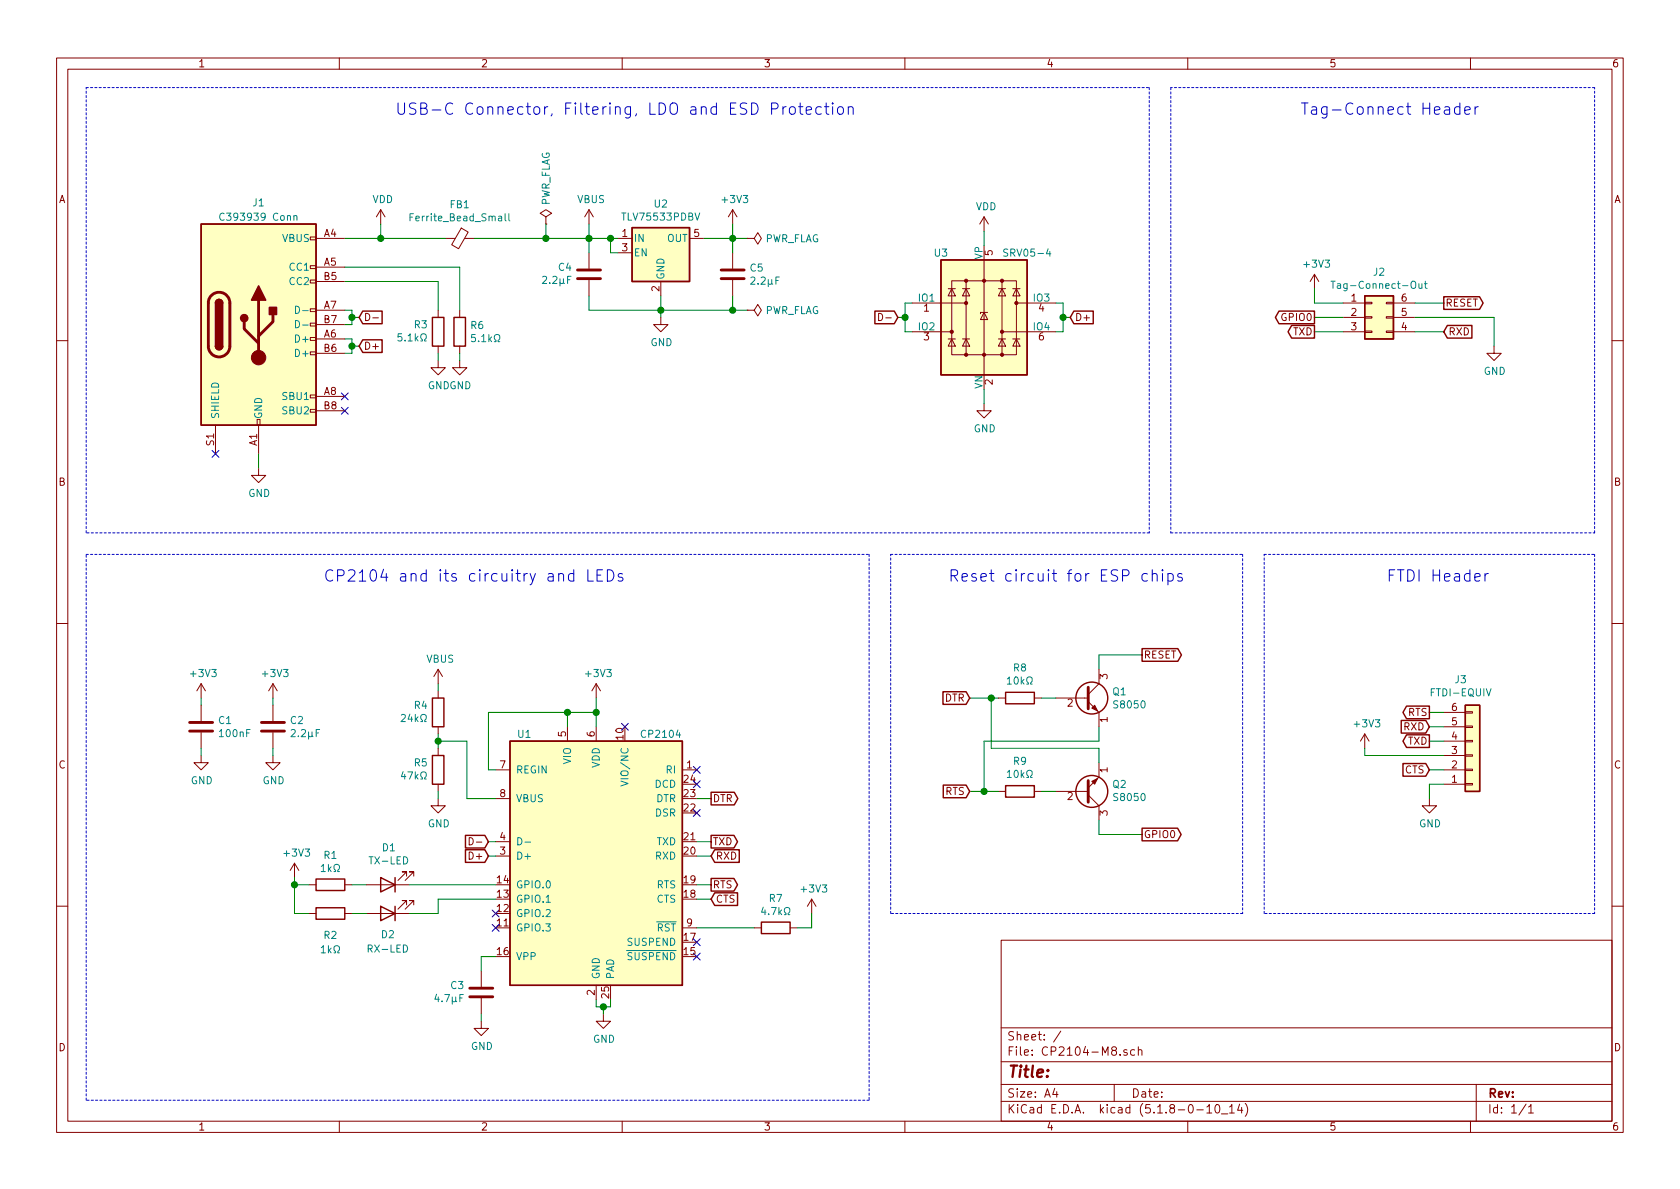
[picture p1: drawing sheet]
EESchema Schematic File Version 4
EELAYER 30 0
EELAYER END
$Descr A4 11693 8268
encoding utf-8
Sheet 1 1
Title ""
Date ""
Rev ""
Comp ""
Comment1 ""
Comment2 ""
Comment3 ""
Comment4 ""
$EndDescr
$Comp
L Interface_USB:CP2104 U1
U 1 1
P 4150 5950
F 0 "U1" H 3650 6800 50  0000 C CNN
F 1 "CP2104" H 4600 6800 50  0000 C CNN
F 2 "Package_DFN_QFN:QFN-24-1EP_4x4mm_P0.5mm_EP2.6x2.6mm" H 4300 5000 50  0001 L CNN
F 3 "https://www.silabs.com/documents/public/data-sheets/cp2104.pdf" H 3600 7200 50  0001 C CNN
F 4 "C47742" H 4150 5950 50  0001 C CNN "LCSC Part #"
	1    4150 5950
	1    0    0    -1  
$EndComp
$Comp
L Transistor_BJT:S8050 Q1
U 1 1
P 7550 4850
F 0 "Q1" H 7740 4896 50  0000 L CNN
F 1 "S8050" H 7740 4805 50  0000 L CNN
F 2 "Package_TO_SOT_SMD:SOT-23" H 7750 4775 50  0001 L CIN
F 3 "http://www.unisonic.com.tw/datasheet/S8050.pdf" H 7550 4850 50  0001 L CNN
F 4 "C2146" H 7550 4850 50  0001 C CNN "LCSC Part #"
	1    7550 4850
	1    0    0    -1  
$EndComp
$Comp
L Transistor_BJT:S8050 Q2
U 1 1
P 7550 5500
F 0 "Q2" H 7740 5454 50  0000 L CNN
F 1 "S8050" H 7740 5545 50  0000 L CNN
F 2 "Package_TO_SOT_SMD:SOT-23" H 7750 5425 50  0001 L CIN
F 3 "http://www.unisonic.com.tw/datasheet/S8050.pdf" H 7550 5500 50  0001 L CNN
F 4 "C2146" H 7550 5500 50  0001 C CNN "LCSC Part #"
	1    7550 5500
	1    0    0    1   
$EndComp
$Comp
L Device:R R8
U 1 1
P 7100 4850
F 0 "R8" V 7307 4850 50  0000 C CNN
F 1 "10kΩ" V 7216 4850 50  0000 C CNN
F 2 "Resistor_SMD:R_0402_1005Metric" V 7030 4850 50  0001 C CNN
F 3 "~" H 7100 4850 50  0001 C CNN
F 4 "C25744" H 7100 4850 50  0001 C CNN "LCSC Part #"
	1    7100 4850
	0    -1   -1   0   
$EndComp
$Comp
L Device:R R9
U 1 1
P 7100 5500
F 0 "R9" V 7307 5500 50  0000 C CNN
F 1 "10kΩ" V 7216 5500 50  0000 C CNN
F 2 "Resistor_SMD:R_0402_1005Metric" V 7030 5500 50  0001 C CNN
F 3 "~" H 7100 5500 50  0001 C CNN
F 4 "C25744" H 7100 5500 50  0001 C CNN "LCSC Part #"
	1    7100 5500
	0    -1   -1   0   
$EndComp
Wire Wire Line
	7250 5500 7350 5500
Wire Wire Line
	7250 4850 7350 4850
Text GLabel 6750 4850 0    50   Input ~ 0
DTR
Text GLabel 6750 5500 0    50   Input ~ 0
RTS
Wire Wire Line
	6750 5500 6850 5500
Wire Wire Line
	6750 4850 6900 4850
Wire Wire Line
	7650 5200 6900 5200
Wire Wire Line
	6900 5200 6900 4850
Wire Wire Line
	7650 5200 7650 5300
Connection ~ 6900 4850
Wire Wire Line
	6900 4850 6950 4850
Connection ~ 6850 5500
Wire Wire Line
	6850 5500 6950 5500
Text GLabel 7950 4550 2    50   Output ~ 0
RESET
Text GLabel 7950 5800 2    50   Output ~ 0
GPIO0
Wire Wire Line
	7950 5800 7650 5800
Wire Wire Line
	7650 5800 7650 5700
Wire Wire Line
	7650 4650 7650 4550
Wire Wire Line
	7650 4550 7950 4550
$Comp
L Connector_Generic:Conn_02x03_Counter_Clockwise J2
U 1 1
P 9550 2200
F 0 "J2" H 9600 2517 50  0000 C CNN
F 1 "Tag-Connect-Out" H 9600 2426 50  0000 C CNN
F 2 "Connector_IDC:IDC-Header_2x03_P2.54mm_Vertical" H 9550 2200 50  0001 C CNN
F 3 "~" H 9550 2200 50  0001 C CNN
	1    9550 2200
	1    0    0    -1  
$EndComp
$Comp
L Connector_Generic:Conn_01x06 J3
U 1 1
P 10250 5250
F 0 "J3" H 10168 4725 50  0000 C CNN
F 1 "FTDI-EQUIV" H 10168 4816 50  0000 C CNN
F 2 "Connector_PinSocket_2.54mm:PinSocket_1x06_P2.54mm_Horizontal" H 10250 5250 50  0001 C CNN
F 3 "~" H 10250 5250 50  0001 C CNN
	1    10250 5250
	1    0    0    1   
$EndComp
$Comp
L power:GND #PWR023
U 1 1
P 9950 5550
F 0 "#PWR023" H 9950 5300 50  0001 C CNN
F 1 "GND" H 9955 5377 50  0000 C CNN
F 2 "" H 9950 5550 50  0001 C CNN
F 3 "" H 9950 5550 50  0001 C CNN
	1    9950 5550
	1    0    0    -1  
$EndComp
Wire Wire Line
	9950 5550 9950 5450
Wire Wire Line
	9950 5450 10050 5450
$Comp
L Connector:USB_C_Receptacle_USB2.0 J1
U 1 1
P 1800 2250
F 0 "J1" H 1800 3100 50  0000 C CNN
F 1 "C393939 Conn" H 1800 3000 50  0000 C CNN
F 2 "Connector_USB:USB_C_Receptacle_HRO_TYPE-C-31-M-12" H 1950 2250 50  0001 C CNN
F 3 "https://www.usb.org/sites/default/files/documents/usb_type-c.zip" H 1950 2250 50  0001 C CNN
	1    1800 2250
	1    0    0    -1  
$EndComp
$Comp
L power:GND #PWR03
U 1 1
P 1800 3250
F 0 "#PWR03" H 1800 3000 50  0001 C CNN
F 1 "GND" H 1805 3077 50  0000 C CNN
F 2 "" H 1800 3250 50  0001 C CNN
F 3 "" H 1800 3250 50  0001 C CNN
	1    1800 3250
	1    0    0    -1  
$EndComp
Wire Wire Line
	1800 3250 1800 3150
Wire Wire Line
	2400 2250 2450 2250
Wire Wire Line
	2450 2250 2450 2200
Wire Wire Line
	2450 2150 2400 2150
Wire Wire Line
	2400 2350 2450 2350
Wire Wire Line
	2450 2350 2450 2400
Wire Wire Line
	2450 2450 2400 2450
$Comp
L Device:Ferrite_Bead_Small FB1
U 1 1
P 3200 1650
F 0 "FB1" V 2963 1650 50  0000 C CNN
F 1 "Ferrite_Bead_Small" V 3054 1650 50  0000 C CNN
F 2 "Inductor_SMD:L_0805_2012Metric" V 3130 1650 50  0001 C CNN
F 3 "~" H 3200 1650 50  0001 C CNN
F 4 "C1015" H 3200 1650 50  0001 C CNN "LCSC Part #"
	1    3200 1650
	0    1    1    0   
$EndComp
Wire Wire Line
	3100 1650 2650 1650
Text GLabel 9950 4950 0    50   Output ~ 0
RTS
Text GLabel 9950 5050 0    50   Input ~ 0
RXD
Text GLabel 9950 5150 0    50   Output ~ 0
TXD
Text GLabel 9950 5350 0    50   Input ~ 0
CTS
Wire Wire Line
	9950 5350 10050 5350
Wire Wire Line
	10050 5150 9950 5150
Wire Wire Line
	9950 5050 10050 5050
Wire Wire Line
	10050 4950 9950 4950
Text GLabel 4950 5850 2    50   Output ~ 0
TXD
Text GLabel 4950 5950 2    50   Input ~ 0
RXD
Text GLabel 4950 6150 2    50   Output ~ 0
RTS
Text GLabel 4950 6250 2    50   Input ~ 0
CTS
Wire Wire Line
	4950 6250 4850 6250
Wire Wire Line
	4850 6150 4950 6150
Wire Wire Line
	4950 5950 4850 5950
Wire Wire Line
	4850 5850 4950 5850
$Comp
L Device:LED D1
U 1 1
P 2700 6150
F 0 "D1" H 2693 5895 50  0000 C CNN
F 1 "TX-LED" H 2693 5986 50  0000 C CNN
F 2 "LED_SMD:LED_0603_1608Metric" H 2700 6150 50  0001 C CNN
F 3 "~" H 2700 6150 50  0001 C CNN
F 4 "C72043" H 2700 6150 50  0001 C CNN "LCSC Part #"
	1    2700 6150
	-1   0    0    1   
$EndComp
$Comp
L Device:LED D2
U 1 1
P 2700 6350
F 0 "D2" H 2700 6500 50  0000 C CNN
F 1 "RX-LED" H 2700 6600 50  0000 C CNN
F 2 "LED_SMD:LED_0603_1608Metric" H 2700 6350 50  0001 C CNN
F 3 "~" H 2700 6350 50  0001 C CNN
F 4 "C72041" H 2700 6350 50  0001 C CNN "LCSC Part #"
	1    2700 6350
	-1   0    0    1   
$EndComp
$Comp
L power:+3V3 #PWR021
U 1 1
P 9150 2000
F 0 "#PWR021" H 9150 1850 50  0001 C CNN
F 1 "+3V3" H 9165 2173 50  0000 C CNN
F 2 "" H 9150 2000 50  0001 C CNN
F 3 "" H 9150 2000 50  0001 C CNN
	1    9150 2000
	1    0    0    -1  
$EndComp
Text GLabel 9150 2200 0    50   Output ~ 0
GPIO0
Text GLabel 9150 2300 0    50   Output ~ 0
TXD
Text GLabel 10050 2300 2    50   Input ~ 0
RXD
Text GLabel 10050 2100 2    50   Output ~ 0
RESET
Wire Wire Line
	10050 2100 9850 2100
Wire Wire Line
	9150 2000 9150 2100
Wire Wire Line
	9150 2100 9350 2100
Wire Wire Line
	9150 2200 9350 2200
Wire Wire Line
	9850 2300 10050 2300
$Comp
L power:GND #PWR024
U 1 1
P 10400 2400
F 0 "#PWR024" H 10400 2150 50  0001 C CNN
F 1 "GND" H 10405 2227 50  0000 C CNN
F 2 "" H 10400 2400 50  0001 C CNN
F 3 "" H 10400 2400 50  0001 C CNN
	1    10400 2400
	1    0    0    -1  
$EndComp
Wire Wire Line
	10400 2400 10400 2200
Wire Wire Line
	10400 2200 9850 2200
Wire Wire Line
	9350 2300 9150 2300
Wire Wire Line
	4100 1750 4100 1650
Wire Wire Line
	4100 1650 4250 1650
$Comp
L power:GND #PWR016
U 1 1
P 4600 2200
F 0 "#PWR016" H 4600 1950 50  0001 C CNN
F 1 "GND" H 4605 2027 50  0000 C CNN
F 2 "" H 4600 2200 50  0001 C CNN
F 3 "" H 4600 2200 50  0001 C CNN
	1    4600 2200
	1    0    0    -1  
$EndComp
Wire Wire Line
	4600 2200 4600 2150
Connection ~ 4600 2150
Wire Wire Line
	4600 2150 4600 2050
Connection ~ 4100 1650
$Comp
L power:+3V3 #PWR017
U 1 1
P 5100 1550
F 0 "#PWR017" H 5100 1400 50  0001 C CNN
F 1 "+3V3" H 5115 1723 50  0000 C CNN
F 2 "" H 5100 1550 50  0001 C CNN
F 3 "" H 5100 1550 50  0001 C CNN
	1    5100 1550
	1    0    0    -1  
$EndComp
Wire Wire Line
	5100 1550 5100 1650
Connection ~ 5100 1650
Wire Wire Line
	5100 1650 5100 1750
$Comp
L power:+3V3 #PWR014
U 1 1
P 4150 4850
F 0 "#PWR014" H 4150 4700 50  0001 C CNN
F 1 "+3V3" H 4165 5023 50  0000 C CNN
F 2 "" H 4150 4850 50  0001 C CNN
F 3 "" H 4150 4850 50  0001 C CNN
	1    4150 4850
	1    0    0    -1  
$EndComp
Wire Wire Line
	3450 5350 3400 5350
Wire Wire Line
	3400 5350 3400 4950
Wire Wire Line
	3400 4950 3950 4950
Wire Wire Line
	3950 4950 3950 5050
Wire Wire Line
	3950 4950 4150 4950
Wire Wire Line
	4150 4950 4150 5050
Connection ~ 3950 4950
Wire Wire Line
	4150 4850 4150 4950
Connection ~ 4150 4950
Text GLabel 2500 2200 2    50   Input ~ 0
D-
Text GLabel 2500 2400 2    50   Input ~ 0
D+
Wire Wire Line
	2500 2400 2450 2400
Connection ~ 2450 2400
Wire Wire Line
	2450 2400 2450 2450
Wire Wire Line
	2500 2200 2450 2200
Connection ~ 2450 2200
Wire Wire Line
	2450 2200 2450 2150
$Comp
L Device:R R3
U 1 1
P 3050 2300
F 0 "R3" H 2981 2254 50  0000 R CNN
F 1 "5.1kΩ" H 2981 2345 50  0000 R CNN
F 2 "Resistor_SMD:R_0402_1005Metric" V 2980 2300 50  0001 C CNN
F 3 "~" H 3050 2300 50  0001 C CNN
F 4 "C25905" H 3050 2300 50  0001 C CNN "LCSC Part #"
	1    3050 2300
	1    0    0    1   
$EndComp
$Comp
L Device:R R6
U 1 1
P 3200 2300
F 0 "R6" H 3270 2346 50  0000 L CNN
F 1 "5.1kΩ" H 3270 2255 50  0000 L CNN
F 2 "Resistor_SMD:R_0402_1005Metric" V 3130 2300 50  0001 C CNN
F 3 "~" H 3200 2300 50  0001 C CNN
F 4 "C25905" H 3200 2300 50  0001 C CNN "LCSC Part #"
	1    3200 2300
	1    0    0    -1  
$EndComp
Wire Wire Line
	3050 2150 3050 1950
Wire Wire Line
	3050 1950 2400 1950
Wire Wire Line
	2400 1850 3200 1850
Wire Wire Line
	3200 1850 3200 2150
Wire Wire Line
	3300 1650 3800 1650
$Comp
L power:GND #PWR08
U 1 1
P 3050 2500
F 0 "#PWR08" H 3050 2250 50  0001 C CNN
F 1 "GND" H 3055 2327 50  0000 C CNN
F 2 "" H 3050 2500 50  0001 C CNN
F 3 "" H 3050 2500 50  0001 C CNN
	1    3050 2500
	1    0    0    -1  
$EndComp
$Comp
L power:GND #PWR011
U 1 1
P 3200 2500
F 0 "#PWR011" H 3200 2250 50  0001 C CNN
F 1 "GND" H 3205 2327 50  0000 C CNN
F 2 "" H 3200 2500 50  0001 C CNN
F 3 "" H 3200 2500 50  0001 C CNN
	1    3200 2500
	1    0    0    -1  
$EndComp
Wire Wire Line
	3200 2500 3200 2450
Wire Wire Line
	3050 2450 3050 2500
$Comp
L power:PWR_FLAG #FLG02
U 1 1
P 5200 1650
F 0 "#FLG02" H 5200 1725 50  0001 C CNN
F 1 "PWR_FLAG" V 5200 1778 50  0000 L CNN
F 2 "" H 5200 1650 50  0001 C CNN
F 3 "~" H 5200 1650 50  0001 C CNN
	1    5200 1650
	0    1    1    0   
$EndComp
Wire Wire Line
	5100 1650 5200 1650
$Comp
L Device:R R7
U 1 1
P 5400 6450
F 0 "R7" V 5193 6450 50  0000 C CNN
F 1 "4.7kΩ" V 5284 6450 50  0000 C CNN
F 2 "Resistor_SMD:R_0402_1005Metric" V 5330 6450 50  0001 C CNN
F 3 "~" H 5400 6450 50  0001 C CNN
F 4 "C25900" H 5400 6450 50  0001 C CNN "LCSC Part #"
	1    5400 6450
	0    1    1    0   
$EndComp
$Comp
L Device:R R4
U 1 1
P 3050 4950
F 0 "R4" H 2981 4904 50  0000 R CNN
F 1 "24kΩ" H 2981 4995 50  0000 R CNN
F 2 "Resistor_SMD:R_0402_1005Metric" V 2980 4950 50  0001 C CNN
F 3 "~" H 3050 4950 50  0001 C CNN
F 4 "C25769" H 3050 4950 50  0001 C CNN "LCSC Part #"
	1    3050 4950
	1    0    0    1   
$EndComp
$Comp
L Device:R R5
U 1 1
P 3050 5350
F 0 "R5" H 2981 5304 50  0000 R CNN
F 1 "47kΩ" H 2981 5395 50  0000 R CNN
F 2 "Resistor_SMD:R_0402_1005Metric" V 2980 5350 50  0001 C CNN
F 3 "~" H 3050 5350 50  0001 C CNN
F 4 "C25792" H 3050 5350 50  0001 C CNN "LCSC Part #"
	1    3050 5350
	1    0    0    1   
$EndComp
Wire Wire Line
	3050 5200 3050 5150
Wire Wire Line
	3050 5150 3250 5150
Wire Wire Line
	3250 5550 3450 5550
Connection ~ 3050 5150
Wire Wire Line
	3050 5150 3050 5100
$Comp
L power:GND #PWR010
U 1 1
P 3050 5550
F 0 "#PWR010" H 3050 5300 50  0001 C CNN
F 1 "GND" H 3055 5377 50  0000 C CNN
F 2 "" H 3050 5550 50  0001 C CNN
F 3 "" H 3050 5550 50  0001 C CNN
	1    3050 5550
	1    0    0    -1  
$EndComp
Wire Wire Line
	3050 5550 3050 5500
Wire Wire Line
	3250 5150 3250 5550
$Comp
L power:VBUS #PWR013
U 1 1
P 4100 1550
F 0 "#PWR013" H 4100 1400 50  0001 C CNN
F 1 "VBUS" H 4115 1723 50  0000 C CNN
F 2 "" H 4100 1550 50  0001 C CNN
F 3 "" H 4100 1550 50  0001 C CNN
	1    4100 1550
	1    0    0    -1  
$EndComp
$Comp
L power:VBUS #PWR09
U 1 1
P 3050 4750
F 0 "#PWR09" H 3050 4600 50  0001 C CNN
F 1 "VBUS" H 3065 4923 50  0000 C CNN
F 2 "" H 3050 4750 50  0001 C CNN
F 3 "" H 3050 4750 50  0001 C CNN
	1    3050 4750
	1    0    0    -1  
$EndComp
Wire Wire Line
	3050 4800 3050 4750
Wire Wire Line
	4100 1650 4100 1550
Text GLabel 3400 5850 0    50   Input ~ 0
D-
Text GLabel 3400 5950 0    50   Input ~ 0
D+
Wire Wire Line
	3400 5950 3450 5950
Wire Wire Line
	3450 5850 3400 5850
$Comp
L Power_Protection:SRV05-4 U3
U 1 1
P 6850 2200
F 0 "U3" H 6550 2650 50  0000 C CNN
F 1 "SRV05-4" H 7150 2650 50  0000 C CNN
F 2 "Package_TO_SOT_SMD:SOT-23-6" H 7550 1750 50  0001 C CNN
F 3 "http://www.onsemi.com/pub/Collateral/SRV05-4-D.PDF" H 6850 2200 50  0001 C CNN
F 4 "C85364" H 6850 2200 50  0001 C CNN "LCSC Part #"
	1    6850 2200
	1    0    0    -1  
$EndComp
Wire Wire Line
	6850 1600 6850 1700
$Comp
L power:GND #PWR020
U 1 1
P 6850 2800
F 0 "#PWR020" H 6850 2550 50  0001 C CNN
F 1 "GND" H 6855 2627 50  0000 C CNN
F 2 "" H 6850 2800 50  0001 C CNN
F 3 "" H 6850 2800 50  0001 C CNN
	1    6850 2800
	1    0    0    -1  
$EndComp
Wire Wire Line
	6850 2800 6850 2700
Wire Wire Line
	6350 2100 6300 2100
Wire Wire Line
	6300 2100 6300 2200
Wire Wire Line
	6300 2300 6350 2300
Wire Wire Line
	7350 2300 7400 2300
Wire Wire Line
	7400 2300 7400 2200
Wire Wire Line
	7400 2100 7350 2100
Text GLabel 6250 2200 0    50   Input ~ 0
D-
Text GLabel 7450 2200 2    50   Input ~ 0
D+
Wire Wire Line
	7450 2200 7400 2200
Connection ~ 7400 2200
Wire Wire Line
	7400 2200 7400 2100
Wire Wire Line
	6250 2200 6300 2200
Connection ~ 6300 2200
Wire Wire Line
	6300 2200 6300 2300
$Comp
L Device:C C3
U 1 1
P 3350 6900
F 0 "C3" H 3235 6854 50  0000 R CNN
F 1 "4.7µF" H 3235 6945 50  0000 R CNN
F 2 "Capacitor_SMD:C_0603_1608Metric" H 3388 6750 50  0001 C CNN
F 3 "~" H 3350 6900 50  0001 C CNN
F 4 "C19666" H 3350 6900 50  0001 C CNN "LCSC Part #"
	1    3350 6900
	1    0    0    1   
$EndComp
$Comp
L power:GND #PWR012
U 1 1
P 3350 7100
F 0 "#PWR012" H 3350 6850 50  0001 C CNN
F 1 "GND" H 3355 6927 50  0000 C CNN
F 2 "" H 3350 7100 50  0001 C CNN
F 3 "" H 3350 7100 50  0001 C CNN
	1    3350 7100
	1    0    0    -1  
$EndComp
$Comp
L power:GND #PWR015
U 1 1
P 4200 7050
F 0 "#PWR015" H 4200 6800 50  0001 C CNN
F 1 "GND" H 4205 6877 50  0000 C CNN
F 2 "" H 4200 7050 50  0001 C CNN
F 3 "" H 4200 7050 50  0001 C CNN
	1    4200 7050
	1    0    0    -1  
$EndComp
Wire Wire Line
	4200 7050 4200 7000
Wire Wire Line
	4200 7000 4150 7000
Wire Wire Line
	4150 7000 4150 6950
Wire Wire Line
	4200 7000 4250 7000
Wire Wire Line
	4250 7000 4250 6950
Connection ~ 4200 7000
Wire Wire Line
	3350 7100 3350 7050
Wire Wire Line
	3350 6750 3350 6650
Wire Wire Line
	3350 6650 3450 6650
$Comp
L Device:R R1
U 1 1
P 2300 6150
F 0 "R1" V 2093 6150 50  0000 C CNN
F 1 "1kΩ" V 2184 6150 50  0000 C CNN
F 2 "Resistor_SMD:R_0402_1005Metric" V 2230 6150 50  0001 C CNN
F 3 "~" H 2300 6150 50  0001 C CNN
F 4 "C11702" H 2300 6150 50  0001 C CNN "LCSC Part #"
	1    2300 6150
	0    1    1    0   
$EndComp
$Comp
L Device:R R2
U 1 1
P 2300 6350
F 0 "R2" V 2450 6350 50  0000 C CNN
F 1 "1kΩ" V 2550 6350 50  0000 C CNN
F 2 "Resistor_SMD:R_0402_1005Metric" V 2230 6350 50  0001 C CNN
F 3 "~" H 2300 6350 50  0001 C CNN
F 4 "C11702" H 2300 6350 50  0001 C CNN "LCSC Part #"
	1    2300 6350
	0    1    1    0   
$EndComp
Wire Wire Line
	2450 6350 2550 6350
Wire Wire Line
	2450 6150 2550 6150
Wire Wire Line
	2850 6150 3450 6150
Wire Wire Line
	3450 6250 3050 6250
Wire Wire Line
	3050 6250 3050 6350
Wire Wire Line
	3050 6350 2850 6350
$Comp
L power:+3V3 #PWR06
U 1 1
P 2050 6100
F 0 "#PWR06" H 2050 5950 50  0001 C CNN
F 1 "+3V3" H 2065 6273 50  0000 C CNN
F 2 "" H 2050 6100 50  0001 C CNN
F 3 "" H 2050 6100 50  0001 C CNN
	1    2050 6100
	1    0    0    -1  
$EndComp
Wire Wire Line
	2050 6100 2050 6150
Wire Wire Line
	2050 6150 2150 6150
Wire Wire Line
	2150 6350 2050 6350
Wire Wire Line
	2050 6350 2050 6150
Connection ~ 2050 6150
$Comp
L power:+3V3 #PWR018
U 1 1
P 5650 6350
F 0 "#PWR018" H 5650 6200 50  0001 C CNN
F 1 "+3V3" H 5665 6523 50  0000 C CNN
F 2 "" H 5650 6350 50  0001 C CNN
F 3 "" H 5650 6350 50  0001 C CNN
	1    5650 6350
	1    0    0    -1  
$EndComp
Wire Wire Line
	5650 6350 5650 6450
Wire Wire Line
	5650 6450 5550 6450
NoConn ~ 4350 5050
NoConn ~ 4850 5650
NoConn ~ 4850 5450
NoConn ~ 4850 5350
NoConn ~ 4850 6550
NoConn ~ 4850 6650
NoConn ~ 3450 6350
NoConn ~ 3450 6450
Text GLabel 4950 5550 2    50   Output ~ 0
DTR
Wire Wire Line
	4950 5550 4850 5550
Wire Wire Line
	7650 5150 7650 5050
Wire Wire Line
	6850 5500 6850 5150
Wire Wire Line
	6850 5150 7650 5150
$Comp
L power:+3V3 #PWR022
U 1 1
P 9500 5200
F 0 "#PWR022" H 9500 5050 50  0001 C CNN
F 1 "+3V3" H 9515 5373 50  0000 C CNN
F 2 "" H 9500 5200 50  0001 C CNN
F 3 "" H 9500 5200 50  0001 C CNN
	1    9500 5200
	1    0    0    -1  
$EndComp
Wire Wire Line
	9500 5200 9500 5250
Wire Wire Line
	9500 5250 10050 5250
Wire Wire Line
	5250 6450 4850 6450
$Comp
L power:PWR_FLAG #FLG01
U 1 1
P 3800 1550
F 0 "#FLG01" H 3800 1625 50  0001 C CNN
F 1 "PWR_FLAG" V 3800 1678 50  0000 L CNN
F 2 "" H 3800 1550 50  0001 C CNN
F 3 "~" H 3800 1550 50  0001 C CNN
	1    3800 1550
	1    0    0    -1  
$EndComp
Wire Wire Line
	3800 1550 3800 1650
Connection ~ 3800 1650
Wire Wire Line
	3800 1650 4100 1650
NoConn ~ 2400 2750
NoConn ~ 2400 2850
NoConn ~ 1500 3150
$Comp
L Regulator_Linear:TLV75533PDBV U2
U 1 1
P 4600 1750
F 0 "U2" H 4600 2092 50  0000 C CNN
F 1 "TLV75533PDBV" H 4600 2001 50  0000 C CNN
F 2 "Package_TO_SOT_SMD:SOT-23-5" H 4600 2075 50  0001 C CIN
F 3 "http://www.ti.com/lit/ds/symlink/tlv755p.pdf" H 4600 1800 50  0001 C CNN
	1    4600 1750
	1    0    0    -1  
$EndComp
Wire Wire Line
	4900 1650 5100 1650
Wire Wire Line
	4100 2150 4600 2150
$Comp
L power:PWR_FLAG #FLG03
U 1 1
P 5200 2150
F 0 "#FLG03" H 5200 2225 50  0001 C CNN
F 1 "PWR_FLAG" V 5200 2278 50  0000 L CNN
F 2 "" H 5200 2150 50  0001 C CNN
F 3 "~" H 5200 2150 50  0001 C CNN
	1    5200 2150
	0    1    1    0   
$EndComp
Wire Wire Line
	4600 2150 5100 2150
$Comp
L Device:C C5
U 1 1
P 5100 1900
F 0 "C5" H 5215 1946 50  0000 L CNN
F 1 "2.2µF" H 5215 1855 50  0000 L CNN
F 2 "Capacitor_SMD:C_0603_1608Metric" H 5138 1750 50  0001 C CNN
F 3 "~" H 5100 1900 50  0001 C CNN
F 4 "C23630" H 5100 1900 50  0001 C CNN "LCSC Part #"
	1    5100 1900
	1    0    0    -1  
$EndComp
Connection ~ 5100 2150
Wire Wire Line
	5100 2150 5200 2150
Wire Wire Line
	4300 1750 4250 1750
Wire Wire Line
	4250 1750 4250 1650
Connection ~ 4250 1650
Wire Wire Line
	4250 1650 4300 1650
$Comp
L Device:C C4
U 1 1
P 4100 1900
F 0 "C4" H 3985 1854 50  0000 R CNN
F 1 "2.2µF" H 3985 1945 50  0000 R CNN
F 2 "Capacitor_SMD:C_0603_1608Metric" H 4138 1750 50  0001 C CNN
F 3 "~" H 4100 1900 50  0001 C CNN
F 4 "C23630" H 4100 1900 50  0001 C CNN "LCSC Part #"
	1    4100 1900
	1    0    0    1   
$EndComp
Wire Wire Line
	5100 2050 5100 2150
Wire Wire Line
	4100 2050 4100 2150
$Comp
L power:VDD #PWR07
U 1 1
P 2650 1550
F 0 "#PWR07" H 2650 1400 50  0001 C CNN
F 1 "VDD" H 2665 1723 50  0000 C CNN
F 2 "" H 2650 1550 50  0001 C CNN
F 3 "" H 2650 1550 50  0001 C CNN
	1    2650 1550
	1    0    0    -1  
$EndComp
Wire Wire Line
	2650 1550 2650 1650
Connection ~ 2650 1650
Wire Wire Line
	2650 1650 2400 1650
$Comp
L power:VDD #PWR019
U 1 1
P 6850 1600
F 0 "#PWR019" H 6850 1450 50  0001 C CNN
F 1 "VDD" H 6865 1773 50  0000 C CNN
F 2 "" H 6850 1600 50  0001 C CNN
F 3 "" H 6850 1600 50  0001 C CNN
	1    6850 1600
	1    0    0    -1  
$EndComp
$Comp
L Device:C C1
U 1 1
P 1400 5050
F 0 "C1" H 1515 5096 50  0000 L CNN
F 1 "100nF" H 1515 5005 50  0000 L CNN
F 2 "Capacitor_SMD:C_0402_1005Metric" H 1438 4900 50  0001 C CNN
F 3 "~" H 1400 5050 50  0001 C CNN
F 4 "C1525" H 1400 5050 50  0001 C CNN "LCSC Part #"
	1    1400 5050
	1    0    0    -1  
$EndComp
$Comp
L Device:C C2
U 1 1
P 1900 5050
F 0 "C2" H 2015 5096 50  0000 L CNN
F 1 "2.2µF" H 2015 5005 50  0000 L CNN
F 2 "Capacitor_SMD:C_0603_1608Metric" H 1938 4900 50  0001 C CNN
F 3 "~" H 1900 5050 50  0001 C CNN
F 4 "C23630" H 1900 5050 50  0001 C CNN "LCSC Part #"
	1    1900 5050
	1    0    0    -1  
$EndComp
$Comp
L power:+3V3 #PWR01
U 1 1
P 1400 4850
F 0 "#PWR01" H 1400 4700 50  0001 C CNN
F 1 "+3V3" H 1415 5023 50  0000 C CNN
F 2 "" H 1400 4850 50  0001 C CNN
F 3 "" H 1400 4850 50  0001 C CNN
	1    1400 4850
	1    0    0    -1  
$EndComp
$Comp
L power:+3V3 #PWR04
U 1 1
P 1900 4850
F 0 "#PWR04" H 1900 4700 50  0001 C CNN
F 1 "+3V3" H 1915 5023 50  0000 C CNN
F 2 "" H 1900 4850 50  0001 C CNN
F 3 "" H 1900 4850 50  0001 C CNN
	1    1900 4850
	1    0    0    -1  
$EndComp
$Comp
L power:GND #PWR02
U 1 1
P 1400 5250
F 0 "#PWR02" H 1400 5000 50  0001 C CNN
F 1 "GND" H 1405 5077 50  0000 C CNN
F 2 "" H 1400 5250 50  0001 C CNN
F 3 "" H 1400 5250 50  0001 C CNN
	1    1400 5250
	1    0    0    -1  
$EndComp
$Comp
L power:GND #PWR05
U 1 1
P 1900 5250
F 0 "#PWR05" H 1900 5000 50  0001 C CNN
F 1 "GND" H 1905 5077 50  0000 C CNN
F 2 "" H 1900 5250 50  0001 C CNN
F 3 "" H 1900 5250 50  0001 C CNN
	1    1900 5250
	1    0    0    -1  
$EndComp
Wire Wire Line
	1900 5200 1900 5250
Wire Wire Line
	1400 5250 1400 5200
Wire Wire Line
	1400 4850 1400 4900
Wire Wire Line
	1900 4850 1900 4900
Wire Notes Line
	600  600  8000 600 
Wire Notes Line
	8000 600  8000 3700
Wire Notes Line
	8000 3700 600  3700
Wire Notes Line
	600  3700 600  600 
Wire Notes Line
	8150 600  8150 3700
Wire Notes Line
	8150 3700 11100 3700
Wire Notes Line
	11100 3700 11100 600 
Wire Notes Line
	11100 600  8150 600 
Wire Notes Line
	600  3850 6050 3850
Wire Notes Line
	6050 3850 6050 7650
Wire Notes Line
	6050 7650 600  7650
Wire Notes Line
	600  7650 600  3850
Wire Notes Line
	6200 3850 8650 3850
Wire Notes Line
	8650 3850 8650 6350
Wire Notes Line
	8650 6350 6200 6350
Wire Notes Line
	6200 6350 6200 3850
Wire Notes Line
	8800 3850 11100 3850
Wire Notes Line
	11100 3850 11100 6350
Wire Notes Line
	11100 6350 8800 6350
Wire Notes Line
	8800 6350 8800 3850
Text Notes 2750 800  0    79   ~ 0
USB-C Connector, Filtering, LDO and ESD Protection
Text Notes 9050 800  0    79   ~ 0
Tag-Connect Header
Text Notes 9650 4050 0    79   ~ 0
FTDI Header
Text Notes 6600 4050 0    79   ~ 0
Reset circuit for ESP chips
Text Notes 2250 4050 0    79   ~ 0
CP2104 and its circuitry and LEDs
$EndSCHEMATC
